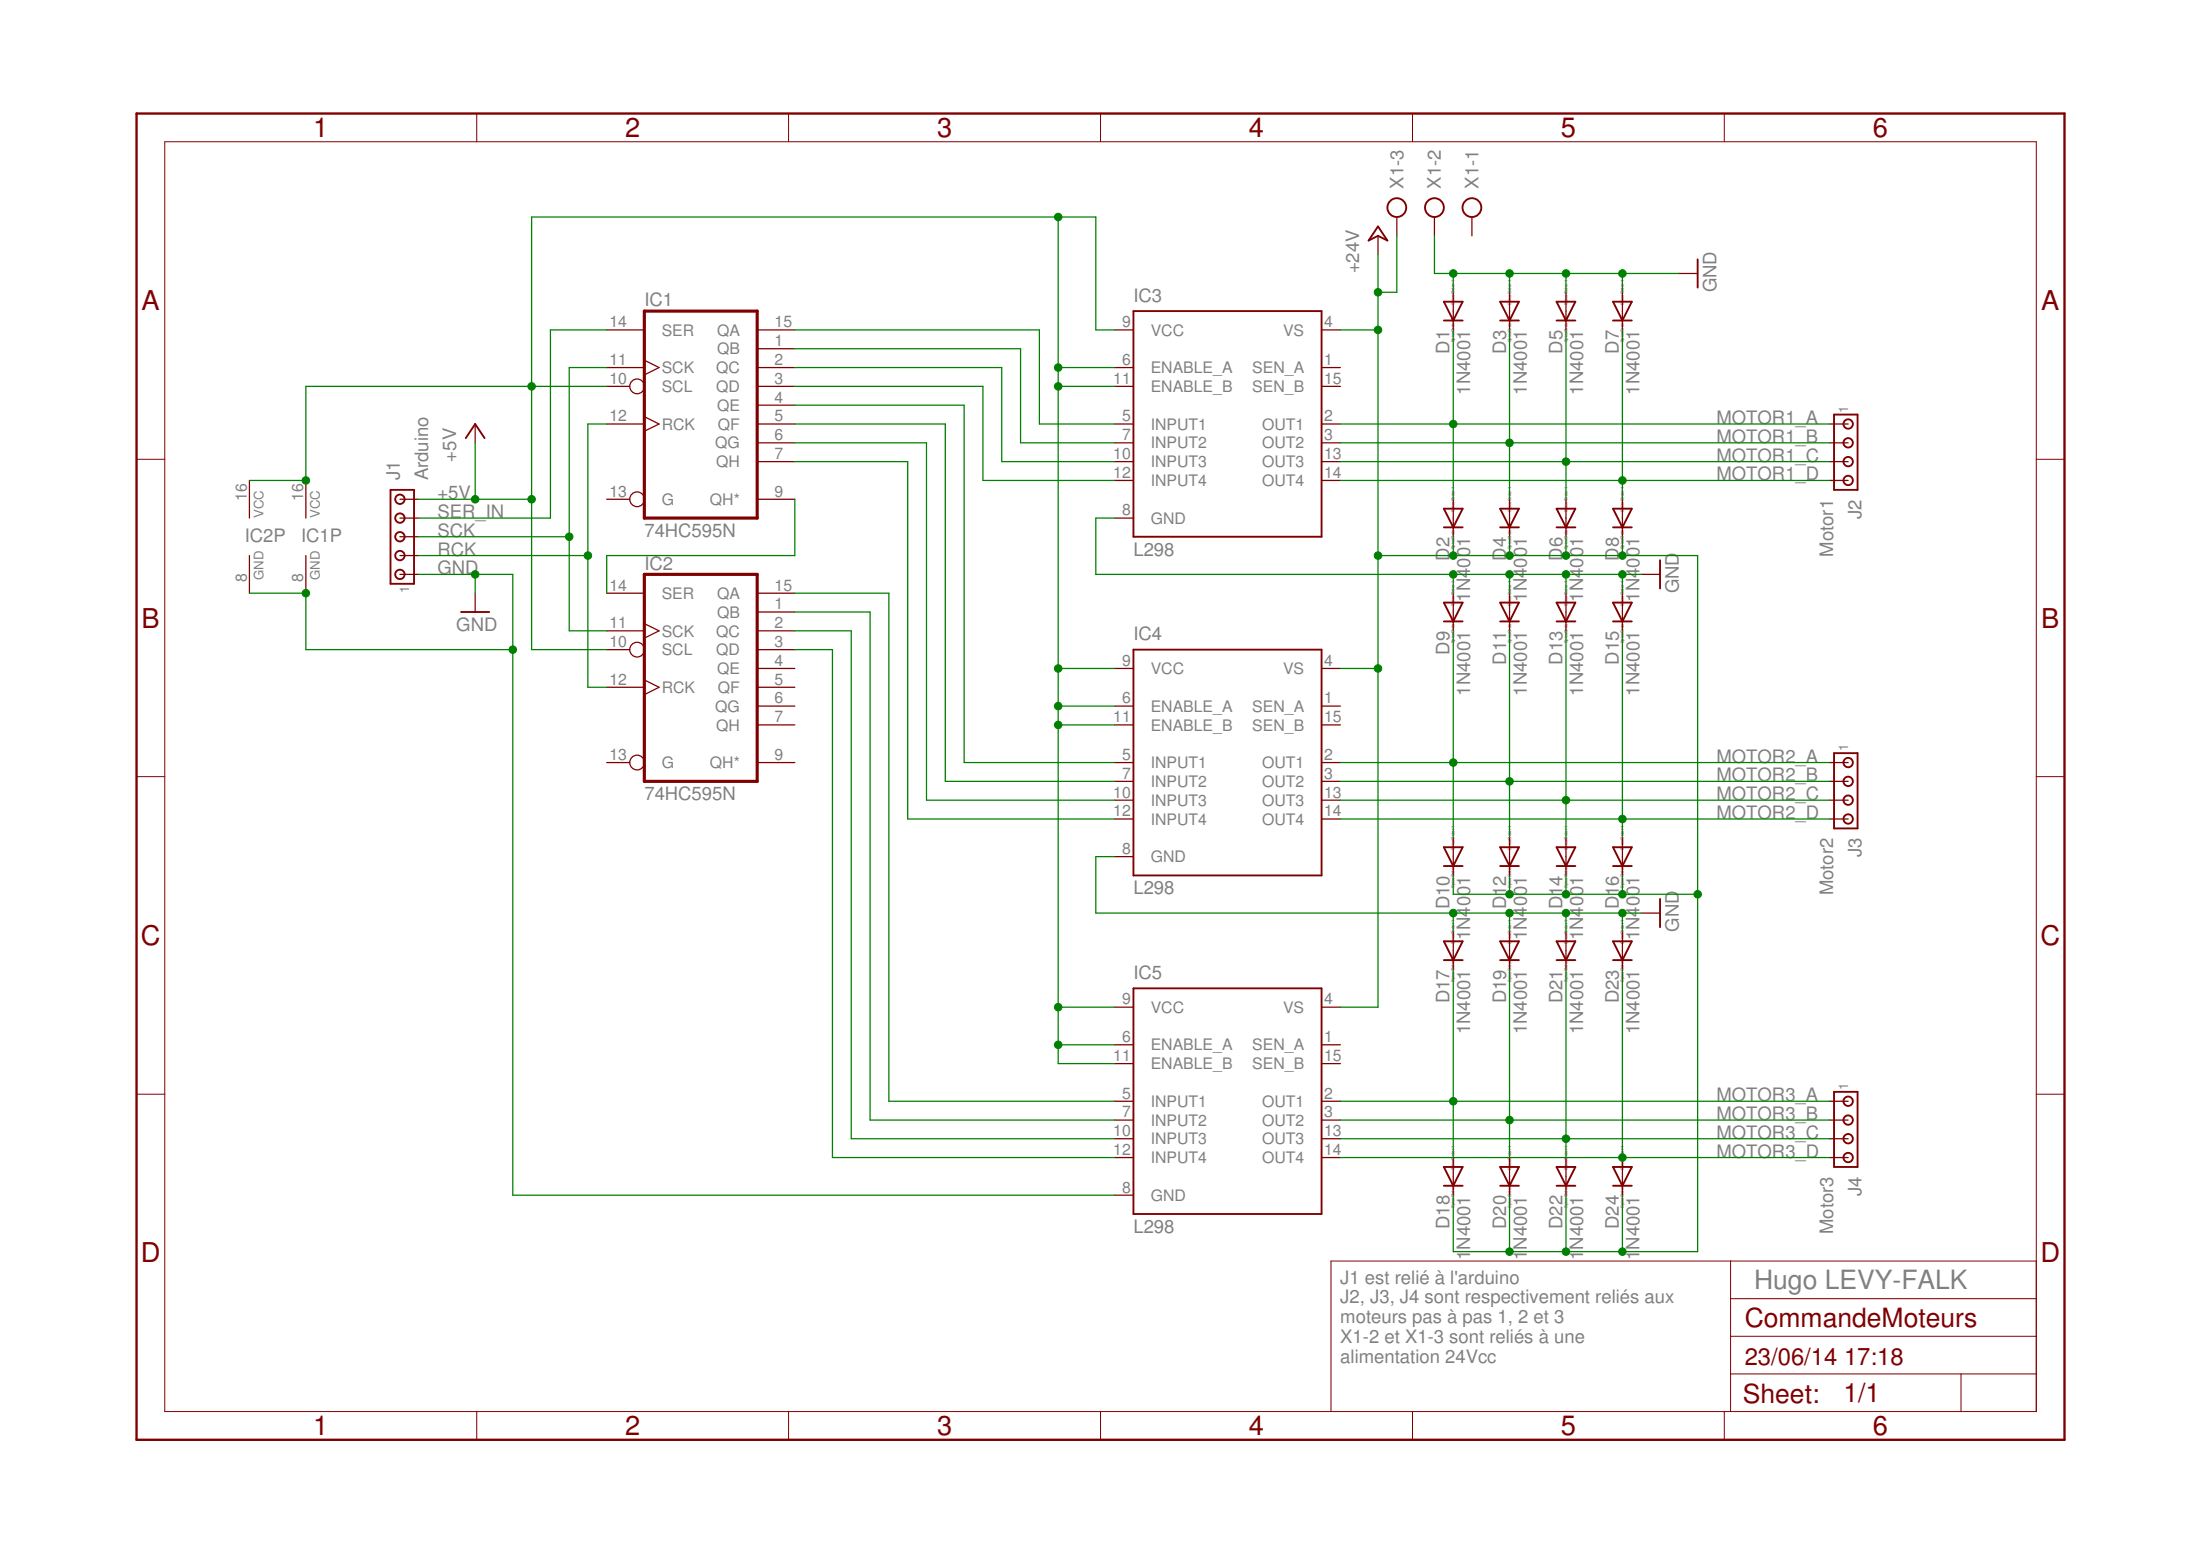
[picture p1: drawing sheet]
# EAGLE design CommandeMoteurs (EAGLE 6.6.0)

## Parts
D1  1N4001  DIODE-DO35-10  [DO35-10]
D2  1N4001  DIODE-DO35-10  [DO35-10]
D3  1N4001  DIODE-DO35-10  [DO35-10]
D4  1N4001  DIODE-DO35-10  [DO35-10]
D5  1N4001  DIODE-DO35-10  [DO35-10]
D6  1N4001  DIODE-DO35-10  [DO35-10]
D7  1N4001  DIODE-DO35-10  [DO35-10]
D8  1N4001  DIODE-DO35-10  [DO35-10]
D9  1N4001  DIODE-DO35-10  [DO35-10]
D10  1N4001  DIODE-DO35-10  [DO35-10]
D11  1N4001  DIODE-DO35-10  [DO35-10]
D12  1N4001  DIODE-DO35-10  [DO35-10]
D13  1N4001  DIODE-DO35-10  [DO35-10]
D14  1N4001  DIODE-DO35-10  [DO35-10]
D15  1N4001  DIODE-DO35-10  [DO35-10]
D16  1N4001  DIODE-DO35-10  [DO35-10]
D17  1N4001  DIODE-DO35-10  [DO35-10]
D18  1N4001  DIODE-DO35-10  [DO35-10]
D19  1N4001  DIODE-DO35-10  [DO35-10]
D20  1N4001  DIODE-DO35-10  [DO35-10]
D21  1N4001  DIODE-DO35-10  [DO35-10]
D22  1N4001  DIODE-DO35-10  [DO35-10]
D23  1N4001  DIODE-DO35-10  [DO35-10]
D24  1N4001  DIODE-DO35-10  [DO35-10]
IC1  74HC595N  [DIL16]
IC2  74HC595N  [DIL16]
IC3  L298  [MULTIWATT-15]
IC4  L298  [MULTIWATT-15]
IC5  L298  [MULTIWATT-15]
J1  Arduino  MTA05-100  [10X05MTA]
J2  Motor1  MTA04-100  [10X04MTA]
J3  Motor2  MTA04-100  [10X04MTA]
J4  Motor3  MTA04-100  [10X04MTA]
X1  AK500/3  [AK500/3]

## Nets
+5V: IC1.10(SCL) IC1.16(VCC) IC2.10(SCL) IC2.16(VCC) IC3.6(ENABLE_A) IC3.9(VCC) IC3.11(ENABLE_B) IC4.6(ENABLE_A) IC4.9(VCC) IC4.11(ENABLE_B) IC5.6(ENABLE_A) IC5.9(VCC) IC5.11(ENABLE_B) J1.5
+24V: D2.C D4.C D6.C D8.C D10.C D12.C D14.C D16.C D18.C D20.C D22.C D24.C IC3.4(VS) IC4.4(VS) IC5.4(VS) X1.3
GND: D1.A D3.A D5.A D7.A D9.A D11.A D13.A D15.A D17.A D19.A D21.A D23.A IC1.8(GND) IC2.8(GND) IC3.8(GND) IC4.8(GND) IC5.8(GND) J1.1 X1.2
MOTOR1_A: D1.C D2.A IC3.2(OUT1) J2.1
MOTOR1_B: D3.C D4.A IC3.3(OUT2) J2.2
MOTOR1_C: D5.C D6.A IC3.13(OUT3) J2.3
MOTOR1_D: D7.C D8.A IC3.14(OUT4) J2.4
MOTOR2_A: D9.C D10.A IC4.2(OUT1) J3.1
MOTOR2_B: D11.C D12.A IC4.3(OUT2) J3.2
MOTOR2_C: D13.C D14.A IC4.13(OUT3) J3.3
MOTOR2_D: D15.C D16.A IC4.14(OUT4) J3.4
MOTOR3_A: D17.C D18.A IC5.2(OUT1) J4.1
MOTOR3_B: D19.C D20.A IC5.3(OUT2) J4.2
MOTOR3_C: D21.C D22.A IC5.13(OUT3) J4.3
MOTOR3_D: D23.C D24.A IC5.14(OUT4) J4.4
N$4: IC1.15(QA) IC3.5(INPUT1)
N$5: IC1.1(QB) IC3.7(INPUT2)
N$6: IC1.2(QC) IC3.10(INPUT3)
N$7: IC1.3(QD) IC3.12(INPUT4)
N$8: IC1.4(QE) IC4.5(INPUT1)
N$9: IC1.5(QF) IC4.7(INPUT2)
N$10: IC1.6(QG) IC4.10(INPUT3)
N$11: IC1.7(QH) IC4.12(INPUT4)
N$12: IC1.9(QH*) IC2.14(SER)
N$13: IC2.15(QA) IC5.5(INPUT1)
N$14: IC2.1(QB) IC5.7(INPUT2)
N$15: IC2.2(QC) IC5.10(INPUT3)
N$16: IC2.3(QD) IC5.12(INPUT4)
RCK: IC1.12(RCK) IC2.12(RCK) J1.2
SCK: IC1.11(SCK) IC2.11(SCK) J1.3
SER_IN: IC1.14(SER) J1.4
Unconnected: IC1.13(G) IC2.4(QE) IC2.5(QF) IC2.6(QG) IC2.7(QH) IC2.9(QH*) IC2.13(G) IC3.1(SEN_A) IC3.15(SEN_B) IC4.1(SEN_A) IC4.15(SEN_B) IC5.1(SEN_A) IC5.15(SEN_B) X1.1

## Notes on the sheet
- J1 est relié à l'arduino
  J2, J3, J4 sont respectivement reliés aux
  moteurs pas à pas 1, 2 et 3
  X1-2 et X1-3 sont reliés à une
  alimentation 24Vcc
- Hugo LEVY-FALK
